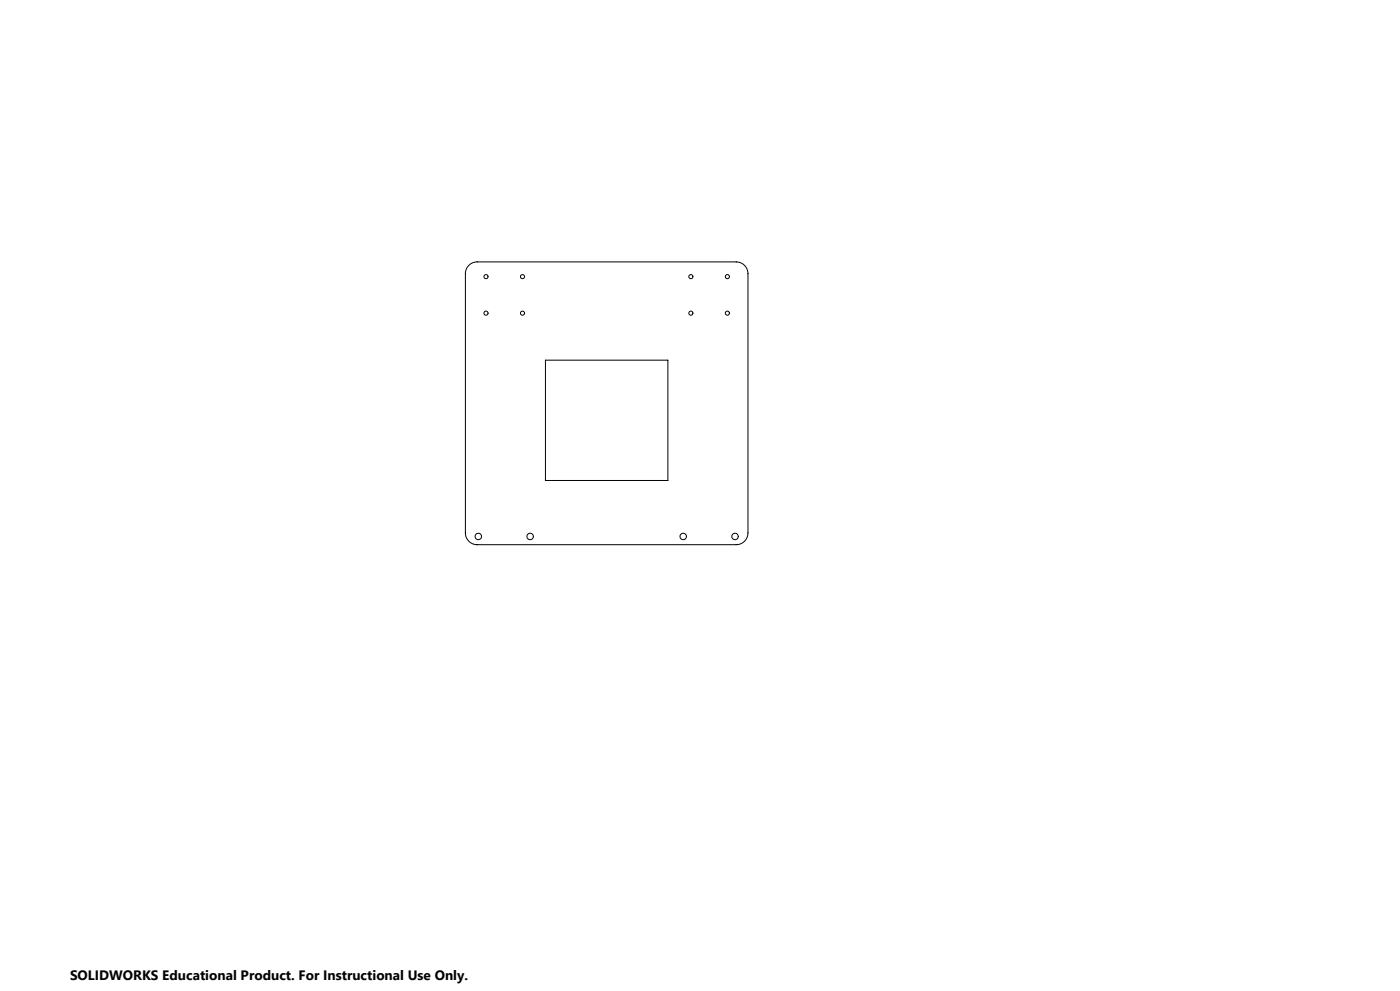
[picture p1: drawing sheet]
<svg xmlns="http://www.w3.org/2000/svg" width="1189mm" height="841mm" viewBox="0 0 1189 841" stroke-linecap="round" stroke-linejoin="round" font-family="sans-serif">
<g fill="none" stroke="#000" stroke-width=".85">
<path d="M398 225l3-2 4-1h220a10 10 0 0 1 10 10v220a10 10 0 0 1-10 10h-220a10 10 0 0 1-10-10v-220l1-4zM463 306h104v102h-104z"/>
<circle cx="413" cy="235" r="1.7"/>
<circle cx="444" cy="235" r="1.7"/>
<circle cx="587" cy="235" r="1.8"/>
<circle cx="618" cy="235" r="1.7"/>
<circle cx="413" cy="266" r="1.8"/>
<circle cx="444" cy="266" r="1.8"/>
<circle cx="587" cy="266" r="1.8"/>
<circle cx="618" cy="266" r="1.8"/>
<circle cx="406" cy="455" r="2.8"/>
<circle cx="450" cy="455" r="2.8"/>
<circle cx="580" cy="455" r="2.8"/>
<circle cx="624" cy="455" r="2.8"/>
</g>
<text font-size="11.6" x="59" y="832">SOLIDWORKS Educational Product. For Instructional Use Only.</text>
</svg>
